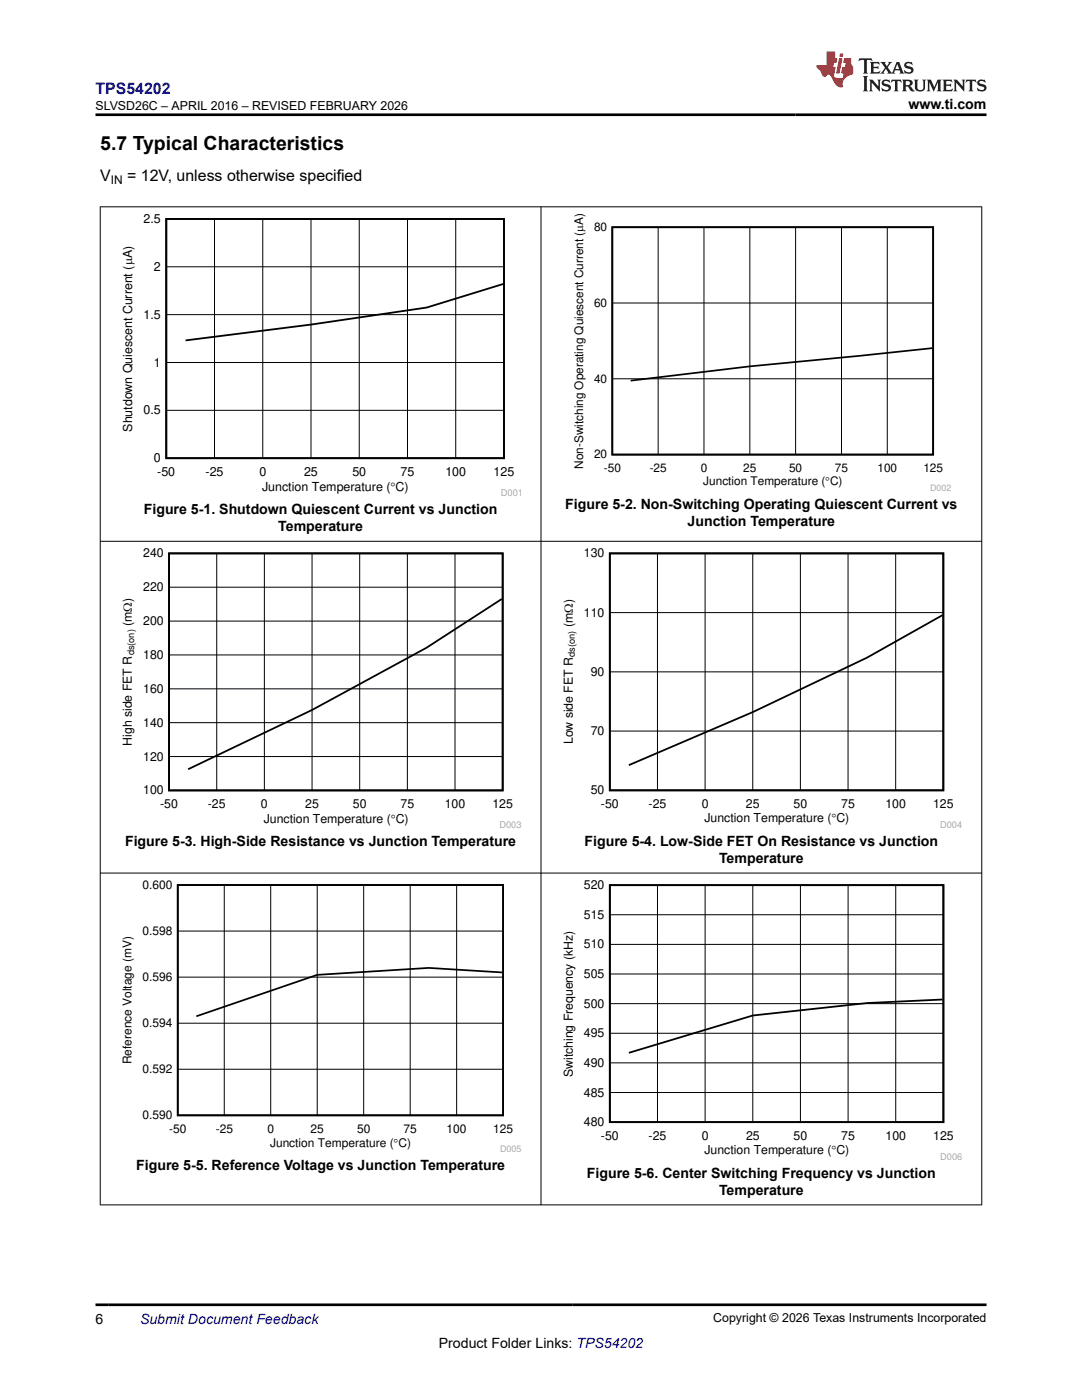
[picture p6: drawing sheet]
<svg xmlns="http://www.w3.org/2000/svg" width="216mm" height="279mm" viewBox="0 0 216 279" stroke-linecap="round" stroke-linejoin="round" font-family="sans-serif">
<path d="M33.2 43.7h67.4v47.7h-67.4zM100.4 56.7l-15.2 4.7-23.1 3.4-25.1 3.1" fill="none" stroke="#000" stroke-width=".36"/>
<path d="M33.2 53.2h67.4M42.8 43.7v47.7M52.4 43.7v47.7M62.1 43.7v47.7M71.7 43.7v47.7M81.3 43.7v47.7M90.9 43.7v47.7M33.2 72.3h67.4M33.2 62.8h67.4M33.2 81.9h67.4" fill="none" stroke="#000" stroke-width=".2"/>
<path d="M114.1 42.7h75.7v55.2h-75.7z" fill-rule="evenodd" fill="#fff"/>
<path d="M122.2 45.3h64v45.4h-64zM186 69.5l-36.4 3.6-23.8 2.9" fill="none" stroke="#000" stroke-width=".34"/>
<path d="M131.3 45.3v45.4M140.5 45.3v45.4M149.6 45.3v45.4M158.8 45.3v45.4M167.9 45.3v45.4M177 45.3v45.4M122.2 75.6h64M122.2 60.5h64" fill="none" stroke="#000" stroke-width=".2"/>
<path d="M24 109.4h80v55.9h-80z" fill-rule="evenodd" fill="#fff"/>
<path d="M33.7 110.4h66.6v47.3h-66.6zM100.1 119.5l-15 9.8-22.8 12.4-24.8 11.8" fill="none" stroke="#000" stroke-width=".36"/>
<path d="M33.7 117.2h66.6M43.2 110.4v47.3M52.8 110.4v47.3M62.3 110.4v47.3M71.8 110.4v47.3M81.3 110.4v47.3M90.8 110.4v47.3M33.7 137.5h66.6M33.7 130.7h66.6M33.7 124h66.6M33.7 151h66.6M33.7 144.2h66.6" fill="none" stroke="#000" stroke-width=".2"/>
<path d="M111.9 109.4h80.1v55.8h-80.1z" fill-rule="evenodd" fill="#fff"/>
<path d="M121.7 110.4h66.5v47.3h-66.5zM188.1 122.8l-15.1 8.4-22.8 10.9-24.7 10.6" fill="none" stroke="#000" stroke-width=".36"/>
<path d="M131.2 110.4v47.3M140.7 110.4v47.3M150.2 110.4v47.3M159.7 110.4v47.3M169.2 110.4v47.3M178.7 110.4v47.3M121.7 134.1h66.5M121.7 122.3h66.5M121.7 145.9h66.5" fill="none" stroke="#000" stroke-width=".2"/>
<path d="M24 175.7h80v54.2h-80z" fill-rule="evenodd" fill="#fff"/>
<path d="M35.5 176.6h64.9v46h-64.9zM100.2 194.1l-14.7-.9-22.2 1.4-24.1 8.2" fill="none" stroke="#000" stroke-width=".35"/>
<path d="M44.7 176.6v46M54 176.6v46M63.3 176.6v46M72.6 176.6v46M81.8 176.6v46M91.1 176.6v46M35.5 195h64.9M35.5 185.8h64.9M35.5 213.4h64.9M35.5 204.2h64.9" fill="none" stroke="#000" stroke-width=".2"/>
<path d="M111.9 175.7h80.1v55.8h-80.1z" fill-rule="evenodd" fill="#fff"/>
<path d="M121.7 176.7h66.5v47.2h-66.5zM188.1 199.5l-15.1 .7-22.8 2.5-24.7 7.4" fill="none" stroke="#000" stroke-width=".36"/>
<g fill="none" stroke="#000" stroke-width=".2">
<path d="M19.9 41.3h176.1M20 41.2v199.3M107.9 41.2v199.3M195.9 41.2v199.3M19.9 108h176.1M19.9 174.2h176.1M131.2 176.7v47.3M140.7 176.7v47.3M150.2 176.7v47.3M159.7 176.7v47.3M169.2 176.7v47.3M178.7 176.7v47.3"/>
<path d="M121.7 194.4h66.6M121.7 188.5h66.6M121.7 182.6h66.6M121.7 218h66.6M121.7 212.1h66.6M121.7 206.2h66.6M121.7 200.3h66.6M19.9 240.5h176.1"/>
</g>
<path d="M171.5 11.6l-.2 .6 .5-.2h.6v.1v2.2l-.2 .4h1l-.2-.4v-2.2v-.1h.5l.6 .2-.2-.6zM173.6 12.4l.2 .3v1.6l-.2 .4h1.9l.1-.6a1.08 1.08 0 0 1-1.3 .2v-.7h.6l.4 .2v-.7l-.4 .2h-.6v-.5l.2-.2a1 1 0 0 1 1 .3l-.1-.5zM175.7 12.4l.9 1.1-1 1.2h.9l-.2-.2 .5-.8 .4 .8-.2 .2h1.6l-.2-.2 .2-.5h.9l.1 .5-.1 .2h.9l-.2-.4-.8-1.9h-.5l-.9 2.1-.9-1.1 .9-1h-.8l.2 .2-.4 .6-.4-.6 .2-.2zM179 12.8l.4 1h-.7zM180.7 12.5a.65 .65 0 0 0-.2 .7 .65 .65 0 0 0 .6 .5l.6 .1 .1 .3a.79 .79 0 0 1-.7 .4 .79 .79 0 0 1-.7-.5l.1 .7 .2-.1a.93 .93 0 0 0 1.1 0 .93 .93 0 0 0 .4-.9 1.46 1.46 0 0 0-1.2-.6l-.1-.3a1.09 1.09 0 0 1 1.2 .2l-.2-.6-.1 .1-.5-.2zM172.2 15.2l.2 .4v2.2l-.2 .4h1l-.2-.4v-2.2l.2-.4zM173.4 15.9l.2 .4v1.5l-.2 .4h.8l-.3-.4 .1-1.3 1.6 1.8v-2l.2-.4h-.7l.1 .2 .1 1.1-1.2-1.3zM176.2 16a.65 .65 0 0 0-.2 .8 .65 .65 0 0 0 .6 .4l.6 .2 .1 .2a.79 .79 0 0 1-.7 .4 .79 .79 0 0 1-.7-.5l.1 .7 .2-.1a.93 .93 0 0 0 1.1 .1 .93 .93 0 0 0 .4-1 1.46 1.46 0 0 0-1.2-.5l-.1-.4a1.09 1.09 0 0 1 1.2 .2l-.1-.6-.2 .1-.5-.1zM177.9 15.9l-.1 .6a.63 .63 0 0 1 .8-.3v1.6l-.3 .4h1l-.2-.4v-1.6a.66 .66 0 0 1 .8 .3l-.1-.6zM180 15.9l.2 .4v1.5l-.2 .4h1l-.2-.2-.1-.7h.5l.1 .2a.79 .79 0 0 0 1.2 .6l-1-.9a.61 .61 0 0 0 .6-.6 .61 .61 0 0 0-.5-.7zM180.8 16.2h.1a.47 .47 0 0 1 .5 .1 .47 .47 0 0 1 .1 .5l-.1 .1-.7 .1zM182.3 15.9l.2 .2a2.27 2.27 0 0 0 .4 2 1.04 1.04 0 0 0 1.7-.7v-1.3l.2-.2h-.8l.2 .4v1.1a.6 .6 0 0 1-.6 .6 .6 .6 0 0 1-.6-.6v-1.1l.3-.4zM184.9 15.9l.2 .4v1.5l-.2 .4h.8l-.3-.4v-1.4l.9 1.9 .9-1.9v1.4l-.3 .4h1l-.2-.4v-1.5l.2-.4h-.8l-.7 1.5-.6-1.5zM188.1 15.9l.2 .4v1.5l-.2 .4h1.9l.1-.6a1.09 1.09 0 0 1-1.3 .2v-.7h.6l.4 .2v-.6l-.4 .2h-.6v-.6l.2-.1a1.01 1.01 0 0 1 1 .3l-.1-.6zM190.2 15.9l.3 .4v1.5l-.3 .4h.8l-.2-.4v-1.3l1.6 1.8v-2l.2-.4h-.7l.2 .2v1.1l-1.2-1.3zM192.8 15.9l-.1 .6a.63 .63 0 0 1 .8-.3v1.6l-.3 .4h1l-.2-.4v-1.6a.66 .66 0 0 1 .8 .3l-.1-.6zM195.2 16a.65 .65 0 0 0-.2 .8 .65 .65 0 0 0 .6 .4l.6 .2 .2 .2a.79 .79 0 0 1-.7 .4 .79 .79 0 0 1-.7-.5l.1 .7 .2-.1a.93 .93 0 0 0 1 .1 .93 .93 0 0 0 .5-1 1.46 1.46 0 0 0-1.3-.5v-.4a1.09 1.09 0 0 1 1.2 .2l-.2-.6-.2 .1-.5-.1z" fill="#231f20"/>
<path d="M164.9 10.3v2.7h-2l.1 .4 .8 1a.95 .95 0 0 0 1 .9 .59 .59 0 0 1 .5-.4 .59 .59 0 0 1 .5 .3l.4 .8a1.59 1.59 0 0 0 2.1 1.4 1.61 1.61 0 0 1 1-2.3l1-.3-.1-1.5a1.59 1.59 0 0 1-.3-1.7h-1.5l-.2 .9h.6l-.2 .9h-.5l-.2 .9v.3l.4 .1-.1 .9h-.7a.73 .73 0 0 1-1-.7l.3-1.5h-.5l.1-.9h.5l.2-.9h-.5v-1.3zM167.4 11.6l-.6 3.1h.7l.6-3.1zM167.6 10.7l-.1 .6h.7l.1-.6z" fill="#ed1c24"/>
<path d="M19 22.9h177.8M19 260.4h177.8" fill="none" stroke="#000" stroke-width=".53"/>
<text font-size="3.9" x="20" y="29.9">5.7 Typical Characteristics</text>
<text font-size="3.2" fill="#00f" x="19" y="18.7">TPS54202</text>
<g font-size="3.2">
<text x="20" y="36.1">V</text>
<text x="25.4" y="36.1">= 12V, unless otherwise specified</text>
</g>
<g font-size="2.8">
<text x="181.3" y="21.8">www.ti.com</text>
<text x="112.8" y="101.5">Figure 5-2. Non-Switching Operating Quiescent Current vs</text>
<text x="28.7" y="102.6">Figure 5-1. Shutdown Quiescent Current vs Junction</text>
<text x="55.5" y="106">Temperature</text>
<text x="137.2" y="104.9">Junction Temperature</text>
<text x="24.9" y="168.9">Figure 5-3. High-Side Resistance vs Junction Temperature</text>
<text x="116.6" y="168.9">Figure 5-4. Low-Side FET On Resistance vs Junction</text>
<text x="143.5" y="172.2">Temperature</text>
<text x="27.2" y="233.5">Figure 5-5. Reference Voltage vs Junction Temperature</text>
<text x="117.1" y="235.1">Figure 5-6. Center Switching Frequency vs Junction</text>
<text x="143.5" y="238.5">Temperature</text>
<text x="19" y="264.2">6</text>
<text x="87.6" y="269">Product Folder Links: TPS54202</text>
</g>
<text font-size="2.8" fill="#00f" x="27.9" y="264.2">Submit Document Feedback</text>
<g font-size="2.5">
<text x="19" y="21.9">SLVSD26C – APRIL 2016 – REVISED FEBRUARY 2026</text>
<text x="28.6" y="44.5">2.5</text>
<text x="30.7" y="54.1">2</text>
<text x="28.6" y="63.6">1.5</text>
<text x="30.7" y="73.2">1</text>
<text x="28.6" y="82.7">0.5</text>
<text x="26.4" y="86.1" transform="rotate(-90 26.4 86.1)">Shutdown Quiescent Current (PA)</text>
<text x="30.7" y="92.3">0</text>
<text x="31.4" y="95.1">-50</text>
<text x="41" y="95.1">-25</text>
<text x="51.7" y="95.1">0</text>
<text x="60.7" y="95.1">25</text>
<text x="70.3" y="95.1">50</text>
<text x="79.9" y="95.1">75</text>
<text x="88.9" y="95.1">100</text>
<text x="98.5" y="95.1">125</text>
<text x="52.3" y="97.9">Junction Temperature (qC)</text>
<text x="28.6" y="111.2">240</text>
<text x="116.5" y="111.2">130</text>
<text x="28.6" y="118">220</text>
<text x="26.3" y="124.9" transform="rotate(-90 26.3 124.9)">(m:)</text>
<text x="28.6" y="124.8">200</text>
<text x="114.3" y="125.2" transform="rotate(-90 114.3 125.2)">(m:)</text>
<text x="116.5" y="123.1">110</text>
<text x="28.6" y="131.5">180</text>
<text x="117.9" y="134.9">90</text>
<text x="28.6" y="138.3">160</text>
<text x="26.3" y="148.8" transform="rotate(-90 26.3 148.8)">High side FET R</text>
<text x="28.6" y="145">140</text>
<text x="114.3" y="148.5" transform="rotate(-90 114.3 148.5)">Low side FET R</text>
<text x="117.9" y="146.7">70</text>
<text x="28.6" y="151.8">120</text>
<text x="28.6" y="158.5">100</text>
<text x="32" y="161.3">-50</text>
<text x="41.5" y="161.3">-25</text>
<text x="52.1" y="161.3">0</text>
<text x="60.9" y="161.3">25</text>
<text x="70.4" y="161.3">50</text>
<text x="79.9" y="161.3">75</text>
<text x="88.7" y="161.3">100</text>
<text x="98.3" y="161.3">125</text>
<text x="117.9" y="158.5">50</text>
<text x="119.9" y="161.3">-50</text>
<text x="129.4" y="161.3">-25</text>
<text x="140" y="161.3">0</text>
<text x="148.8" y="161.3">25</text>
<text x="158.4" y="161.3">50</text>
<text x="167.9" y="161.3">75</text>
<text x="176.7" y="161.3">100</text>
<text x="186.2" y="161.3">125</text>
<text x="52.6" y="164.2">Junction Temperature (qC)</text>
<text x="140.6" y="164.1">Junction Temperature (qC)</text>
<text x="116.5" y="177.5">520</text>
<text x="116.5" y="183.4">515</text>
<text x="116.5" y="189.3">510</text>
<text x="116.5" y="195.2">505</text>
<text x="116.5" y="201.1">500</text>
<text x="116.5" y="207">495</text>
<text x="114.3" y="214.9" transform="rotate(-90 114.3 214.9)">Switching Frequency (kHz)</text>
<text x="116.5" y="212.9">490</text>
<text x="116.5" y="218.8">485</text>
<text x="116.5" y="224.8">480</text>
<text x="119.9" y="227.6">-50</text>
<text x="129.4" y="227.6">-25</text>
<text x="140" y="227.6">0</text>
<text x="148.9" y="227.6">25</text>
<text x="158.4" y="227.6">50</text>
<text x="167.9" y="227.6">75</text>
<text x="176.7" y="227.6">100</text>
<text x="186.2" y="227.6">125</text>
<text x="140.6" y="230.4">Junction Temperature (qC)</text>
<text x="142.3" y="263.9">Copyright © 2026 Texas Instruments Incorporated</text>
</g>
<g font-size="2.4">
<text x="22.1" y="36.7">IN</text>
<text x="118.5" y="46.1">80</text>
<text x="118.5" y="61.2">60</text>
<text x="118.5" y="76.4">40</text>
<text x="116.4" y="93.5" transform="rotate(-90 116.4 93.5)">Non-Switching Operating Quiescent Current (PA)</text>
<text x="118.5" y="91.5">20</text>
<text x="120.5" y="94.2">-50</text>
<text x="129.6" y="94.2">-25</text>
<text x="139.8" y="94.2">0</text>
<text x="148.3" y="94.2">25</text>
<text x="157.5" y="94.2">50</text>
<text x="166.6" y="94.2">75</text>
<text x="175.1" y="94.2">100</text>
<text x="184.2" y="94.2">125</text>
<text x="140.3" y="96.9">Junction Temperature (qC)</text>
<text x="28.5" y="177.4">0.600</text>
<text x="28.5" y="186.6">0.598</text>
<text x="28.5" y="195.8">0.596</text>
<text x="28.5" y="205">0.594</text>
<text x="26.3" y="212.4" transform="rotate(-90 26.3 212.4)">Reference Voltage (mV)</text>
<text x="28.5" y="214.2">0.592</text>
<text x="28.5" y="223.4">0.590</text>
<text x="33.8" y="226.1">-50</text>
<text x="43" y="226.1">-25</text>
<text x="53.4" y="226.1">0</text>
<text x="62" y="226.1">25</text>
<text x="71.2" y="226.1">50</text>
<text x="80.5" y="226.1">75</text>
<text x="89.1" y="226.1">100</text>
<text x="98.4" y="226.1">125</text>
<text x="53.9" y="228.8">Junction Temperature (qC)</text>
</g>
<text font-size="1.9" fill="#a8a8a8" x="99.9" y="99">D001</text>
<g font-size="1.8" fill="#a8a8a8">
<text x="185.6" y="97.9">D002</text>
<text x="99.7" y="165.2">D003</text>
<text x="187.6" y="165.2">D004</text>
<text x="99.8" y="229.9">D005</text>
<text x="187.6" y="231.4">D006</text>
</g>
<g font-size="1.8">
<text x="26.8" y="130.8" transform="rotate(-90 26.8 130.8)">ds(on)</text>
<text x="114.7" y="131.1" transform="rotate(-90 114.7 131.1)">ds(on)</text>
</g>
</svg>
